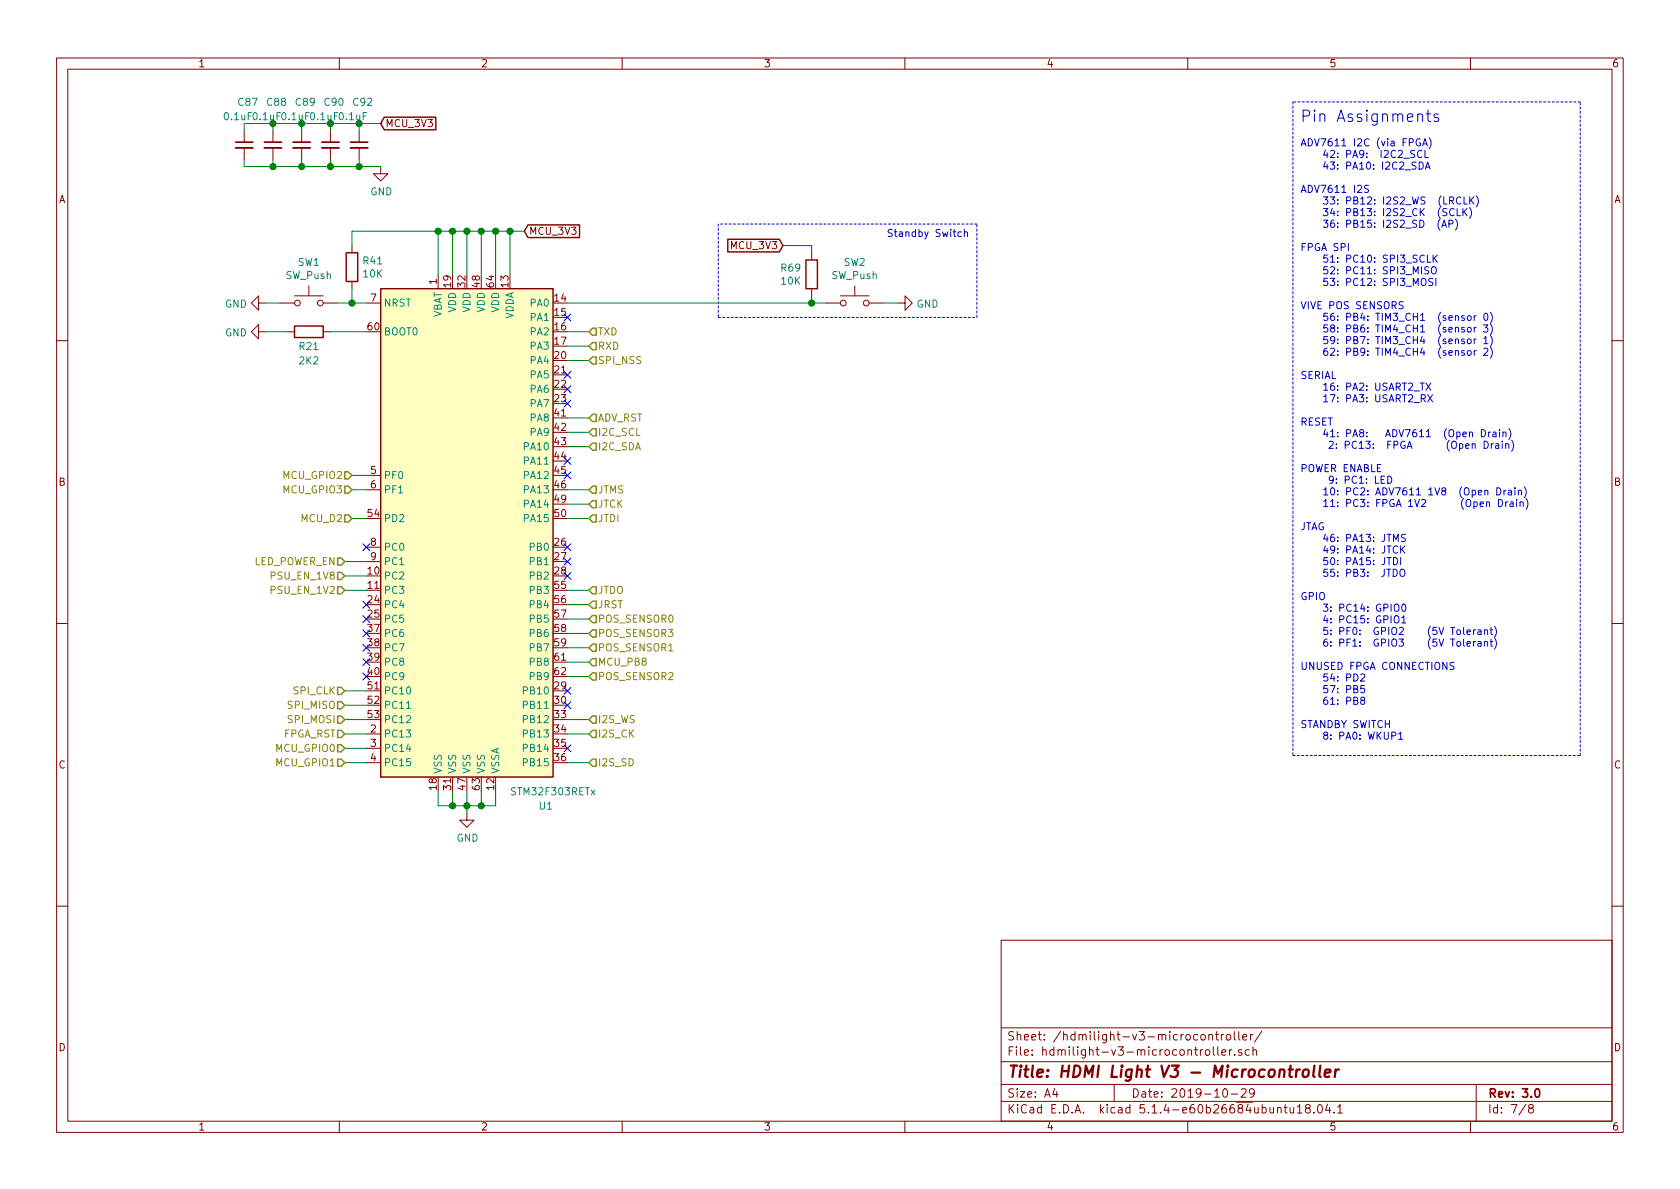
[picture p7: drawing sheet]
EESchema Schematic File Version 4
LIBS:hdmilight-v3-cache
EELAYER 30 0
EELAYER END
$Descr A4 11693 8268
encoding utf-8
Sheet 7 8
Title "HDMI Light V3 - Microcontroller"
Date "2019-10-29"
Rev "3.0"
Comp ""
Comment1 ""
Comment2 ""
Comment3 ""
Comment4 ""
$EndDescr
$Comp
L Device:R R21
U 1 1
P 2150 2300
F 0 "R21" V 2250 2300 50  0000 C CNN
F 1 "2K2" V 2350 2300 50  0000 C CNN
F 2 "Resistor_SMD:R_0603_1608Metric" V 2080 2300 50  0001 C CNN
F 3 "~" H 2150 2300 50  0001 C CNN
	1    2150 2300
	0    1    1    0   
$EndComp
$Comp
L power:GND #PWR0111
U 1 1
P 1850 2300
F 0 "#PWR0111" H 1850 2050 50  0001 C CNN
F 1 "GND" V 1855 2172 50  0000 R CNN
F 2 "" H 1850 2300 50  0001 C CNN
F 3 "" H 1850 2300 50  0001 C CNN
	1    1850 2300
	0    1    1    0   
$EndComp
Wire Wire Line
	2300 2300 2550 2300
Wire Wire Line
	1850 2300 2000 2300
Text HLabel 4100 3400 2    50   Input ~ 0
JTMS
Text HLabel 4100 3500 2    50   Input ~ 0
JTCK
Text HLabel 4100 3600 2    50   Input ~ 0
JTDI
Text HLabel 4100 4100 2    50   Input ~ 0
JTDO
Wire Wire Line
	4100 4100 3950 4100
Wire Wire Line
	3950 3400 4100 3400
Wire Wire Line
	3950 3500 4100 3500
Wire Wire Line
	3950 3600 4100 3600
Text GLabel 3650 1600 2    50   Input ~ 0
MCU_3V3
Wire Wire Line
	3350 1900 3350 1600
Wire Wire Line
	3350 1600 3450 1600
Wire Wire Line
	3450 1900 3450 1600
Connection ~ 3450 1600
Wire Wire Line
	3450 1600 3550 1600
Wire Wire Line
	3550 1900 3550 1600
Connection ~ 3550 1600
Wire Wire Line
	3550 1600 3650 1600
$Comp
L power:GND #PWR0116
U 1 1
P 3250 5650
F 0 "#PWR0116" H 3250 5400 50  0001 C CNN
F 1 "GND" H 3255 5477 50  0000 C CNN
F 2 "" H 3250 5650 50  0001 C CNN
F 3 "" H 3250 5650 50  0001 C CNN
	1    3250 5650
	1    0    0    -1  
$EndComp
Text HLabel 2400 4800 0    50   Input ~ 0
SPI_CLK
Text HLabel 2400 4900 0    50   Input ~ 0
SPI_MISO
Text HLabel 2400 5000 0    50   Input ~ 0
SPI_MOSI
Wire Wire Line
	2550 4800 2400 4800
Wire Wire Line
	2550 4900 2400 4900
Wire Wire Line
	2550 5000 2400 5000
Text HLabel 4100 3000 2    50   Input ~ 0
I2C_SCL
Text HLabel 4100 3100 2    50   Input ~ 0
I2C_SDA
Wire Wire Line
	4100 3000 3950 3000
Wire Wire Line
	4100 3100 3950 3100
Text HLabel 4100 2300 2    50   Input ~ 0
TXD
Text HLabel 4100 2400 2    50   Input ~ 0
RXD
Wire Wire Line
	3950 2300 4100 2300
Wire Wire Line
	3950 2400 4100 2400
Text HLabel 4100 4500 2    50   Input ~ 0
POS_SENSOR1
Text HLabel 4100 4700 2    50   Input ~ 0
POS_SENSOR2
Text HLabel 4100 4400 2    50   Input ~ 0
POS_SENSOR3
Wire Wire Line
	3950 4200 4100 4200
Wire Wire Line
	3950 4500 4100 4500
Wire Wire Line
	4100 4400 3950 4400
Wire Wire Line
	4100 4700 3950 4700
$Comp
L Device:R R41
U 1 1
P 2450 1850
F 0 "R41" H 2520 1896 50  0000 L CNN
F 1 "10K" H 2520 1805 50  0000 L CNN
F 2 "Resistor_SMD:R_0603_1608Metric" V 2380 1850 50  0001 C CNN
F 3 "~" H 2450 1850 50  0001 C CNN
	1    2450 1850
	1    0    0    -1  
$EndComp
Wire Wire Line
	2450 2000 2450 2100
Wire Wire Line
	2450 2100 2550 2100
Wire Wire Line
	2450 1700 2450 1600
Wire Wire Line
	2450 1600 3050 1600
Connection ~ 3350 1600
$Comp
L MCU_ST_STM32F3:STM32F303RETx U1
U 1 1
P 3250 3700
F 0 "U1" H 3800 1800 50  0000 C CNN
F 1 "STM32F303RETx" H 3850 1900 50  0000 C CNN
F 2 "Package_QFP:LQFP-64_10x10mm_P0.5mm" H 2650 2000 50  0001 R CNN
F 3 "http://www.st.com/st-web-ui/static/active/en/resource/technical/document/datasheet/DM00118585.pdf" H 3250 3700 50  0001 C CNN
	1    3250 3700
	1    0    0    -1  
$EndComp
Wire Wire Line
	3050 5500 3050 5600
Wire Wire Line
	3050 5600 3150 5600
Wire Wire Line
	3450 5600 3450 5500
Wire Wire Line
	3250 5650 3250 5600
Connection ~ 3250 5600
Wire Wire Line
	3250 5600 3350 5600
Wire Wire Line
	3250 5600 3250 5500
Wire Wire Line
	3150 5500 3150 5600
Connection ~ 3150 5600
Wire Wire Line
	3150 5600 3250 5600
Wire Wire Line
	3350 5500 3350 5600
Connection ~ 3350 5600
Wire Wire Line
	3350 5600 3450 5600
Wire Wire Line
	3150 1900 3150 1600
Connection ~ 3150 1600
Wire Wire Line
	3150 1600 3250 1600
Wire Wire Line
	3250 1900 3250 1600
Connection ~ 3250 1600
Wire Wire Line
	3250 1600 3350 1600
Text HLabel 2400 3900 0    50   Input ~ 0
LED_POWER_EN
Wire Wire Line
	3050 1900 3050 1600
Connection ~ 3050 1600
Wire Wire Line
	3050 1600 3150 1600
$Comp
L Device:C_Small C87
U 1 1
P 1700 1000
F 0 "C87" H 1650 1300 50  0000 L CNN
F 1 "0.1uF" H 1550 1200 50  0000 L CNN
F 2 "Capacitor_SMD:C_0402_1005Metric" H 1700 1000 50  0001 C CNN
F 3 "~" H 1700 1000 50  0001 C CNN
	1    1700 1000
	1    0    0    -1  
$EndComp
$Comp
L Device:C_Small C88
U 1 1
P 1900 1000
F 0 "C88" H 1850 1300 50  0000 L CNN
F 1 "0.1uF" H 1750 1200 50  0000 L CNN
F 2 "Capacitor_SMD:C_0402_1005Metric" H 1900 1000 50  0001 C CNN
F 3 "~" H 1900 1000 50  0001 C CNN
	1    1900 1000
	1    0    0    -1  
$EndComp
$Comp
L Device:C_Small C89
U 1 1
P 2100 1000
F 0 "C89" H 2050 1300 50  0000 L CNN
F 1 "0.1uF" H 1950 1200 50  0000 L CNN
F 2 "Capacitor_SMD:C_0402_1005Metric" H 2100 1000 50  0001 C CNN
F 3 "~" H 2100 1000 50  0001 C CNN
	1    2100 1000
	1    0    0    -1  
$EndComp
$Comp
L Device:C_Small C90
U 1 1
P 2300 1000
F 0 "C90" H 2250 1300 50  0000 L CNN
F 1 "0.1uF" H 2150 1200 50  0000 L CNN
F 2 "Capacitor_SMD:C_0402_1005Metric" H 2300 1000 50  0001 C CNN
F 3 "~" H 2300 1000 50  0001 C CNN
	1    2300 1000
	1    0    0    -1  
$EndComp
$Comp
L Device:C_Small C92
U 1 1
P 2500 1000
F 0 "C92" H 2450 1300 50  0000 L CNN
F 1 "0.1uF" H 2350 1200 50  0000 L CNN
F 2 "Capacitor_SMD:C_0402_1005Metric" H 2500 1000 50  0001 C CNN
F 3 "~" H 2500 1000 50  0001 C CNN
	1    2500 1000
	1    0    0    -1  
$EndComp
Text GLabel 2650 850  2    50   Input ~ 0
MCU_3V3
$Comp
L power:GND #PWR0179
U 1 1
P 2650 1150
F 0 "#PWR0179" H 2650 900 50  0001 C CNN
F 1 "GND" H 2655 977 50  0000 C CNN
F 2 "" H 2650 1150 50  0001 C CNN
F 3 "" H 2650 1150 50  0001 C CNN
	1    2650 1150
	1    0    0    -1  
$EndComp
Wire Wire Line
	2650 1150 2500 1150
Wire Wire Line
	1700 1150 1700 1100
Wire Wire Line
	1900 1100 1900 1150
Connection ~ 1900 1150
Wire Wire Line
	1900 1150 1700 1150
Wire Wire Line
	2100 1100 2100 1150
Connection ~ 2100 1150
Wire Wire Line
	2100 1150 1900 1150
Wire Wire Line
	2300 1100 2300 1150
Connection ~ 2300 1150
Wire Wire Line
	2300 1150 2100 1150
Wire Wire Line
	2500 1100 2500 1150
Connection ~ 2500 1150
Wire Wire Line
	2650 850  2500 850 
Wire Wire Line
	1700 850  1700 900 
Wire Wire Line
	1900 900  1900 850 
Connection ~ 1900 850 
Wire Wire Line
	1900 850  1700 850 
Wire Wire Line
	2100 900  2100 850 
Connection ~ 2100 850 
Wire Wire Line
	2100 850  1900 850 
Wire Wire Line
	2300 900  2300 850 
Connection ~ 2300 850 
Wire Wire Line
	2300 850  2100 850 
Wire Wire Line
	2500 900  2500 850 
Connection ~ 2500 850 
Wire Wire Line
	2300 850  2500 850 
Wire Wire Line
	2300 1150 2500 1150
Text HLabel 2450 3600 0    50   Input ~ 0
MCU_D2
Wire Wire Line
	2450 3600 2550 3600
Text HLabel 4100 4600 2    50   Input ~ 0
MCU_PB8
Wire Wire Line
	3950 4300 4100 4300
Wire Wire Line
	3950 4600 4100 4600
$Comp
L power:GND #PWR0180
U 1 1
P 1850 2100
F 0 "#PWR0180" H 1850 1850 50  0001 C CNN
F 1 "GND" V 1855 1972 50  0000 R CNN
F 2 "" H 1850 2100 50  0001 C CNN
F 3 "" H 1850 2100 50  0001 C CNN
	1    1850 2100
	0    1    1    0   
$EndComp
Wire Wire Line
	2350 2100 2450 2100
Connection ~ 2450 2100
Wire Wire Line
	1850 2100 1950 2100
Text HLabel 4100 2900 2    50   Input ~ 0
ADV_RST
Wire Wire Line
	3950 2900 4100 2900
Text HLabel 2400 4100 0    50   Input ~ 0
PSU_EN_1V2
Text HLabel 2400 4000 0    50   Input ~ 0
PSU_EN_1V8
Text HLabel 2400 5100 0    50   Input ~ 0
FPGA_RST
Wire Wire Line
	2400 5100 2550 5100
Wire Wire Line
	2550 5200 2400 5200
Wire Wire Line
	2550 5300 2400 5300
Wire Wire Line
	2550 3300 2450 3300
Wire Wire Line
	2550 3400 2450 3400
Text HLabel 2400 5200 0    50   Input ~ 0
MCU_GPIO0
Text HLabel 2400 5300 0    50   Input ~ 0
MCU_GPIO1
Text HLabel 2450 3300 0    50   Input ~ 0
MCU_GPIO2
Text HLabel 2450 3400 0    50   Input ~ 0
MCU_GPIO3
Wire Wire Line
	2400 3900 2550 3900
Wire Wire Line
	2400 4000 2550 4000
Wire Wire Line
	2400 4100 2550 4100
$Comp
L Switch:SW_Push SW1
U 1 1
P 2150 2100
F 0 "SW1" H 2150 2385 50  0000 C CNN
F 1 "SW_Push" H 2150 2294 50  0000 C CNN
F 2 "Button_Switch_SMD:SW_SPST_EVQP0" H 2150 2300 50  0001 C CNN
F 3 "~" H 2150 2300 50  0001 C CNN
	1    2150 2100
	1    0    0    -1  
$EndComp
NoConn ~ 3950 3800
NoConn ~ 3950 3900
NoConn ~ 3950 4000
NoConn ~ 3950 4800
NoConn ~ 3950 4900
NoConn ~ 3950 5200
NoConn ~ 3950 3300
NoConn ~ 3950 3200
NoConn ~ 3950 2800
NoConn ~ 3950 2700
NoConn ~ 3950 2600
NoConn ~ 3950 2200
NoConn ~ 2550 4200
NoConn ~ 2550 4300
NoConn ~ 2550 4400
NoConn ~ 2550 4500
NoConn ~ 2550 4600
NoConn ~ 2550 4700
Text Notes 9050 5150 0    50   ~ 0
ADV7611 I2C (via FPGA)\n    42: PA9:  I2C2_SCL\n    43: PA10: I2C2_SDA\n\nADV7611 I2S\n    33: PB12: I2S2_WS  (LRCLK)\n    34: PB13: I2S2_CK  (SCLK)\n    36: PB15: I2S2_SD  (AP)\n\nFPGA SPI\n    51: PC10: SPI3_SCLK\n    52: PC11: SPI3_MISO\n    53: PC12: SPI3_MOSI\n\nVIVE POS SENSORS\n    56: PB4: TIM3_CH1  (sensor 0)\n    58: PB6: TIM4_CH1  (sensor 3)\n    59: PB7: TIM3_CH4  (sensor 1)\n    62: PB9: TIM4_CH4  (sensor 2)\n\nSERIAL\n    16: PA2: USART2_TX\n    17: PA3: USART2_RX\n\nRESET\n    41: PA8:   ADV7611  (Open Drain)\n     2: PC13:  FPGA      (Open Drain)\n\nPOWER ENABLE\n     9: PC1: LED\n    10: PC2: ADV7611 1V8  (Open Drain)\n    11: PC3: FPGA 1V2      (Open Drain)\n  \nJTAG\n    46: PA13: JTMS\n    49: PA14: JTCK\n    50: PA15: JTDI\n    55: PB3:  JTDO\n\nGPIO\n    3: PC14: GPIO0\n    4: PC15: GPIO1\n    5: PF0:  GPIO2    (5V Tolerant)\n    6: PF1:  GPIO3    (5V Tolerant)\n\nUNUSED FPGA CONNECTIONS\n    54: PD2\n    57: PB5\n    61: PB8\n\nSTANDBY SWITCH\n    8: PA0: WKUP1
Wire Wire Line
	3950 5000 4100 5000
Wire Wire Line
	3950 5100 4100 5100
Wire Wire Line
	3950 5300 4100 5300
Text HLabel 4100 5000 2    50   Input ~ 0
I2S_WS
Text HLabel 4100 5100 2    50   Input ~ 0
I2S_CK
Text HLabel 4100 5300 2    50   Input ~ 0
I2S_SD
Wire Notes Line
	9000 5250 11000 5250
Wire Notes Line
	11000 5250 11000 700 
Wire Notes Line
	11000 700  9000 700 
Wire Notes Line
	9000 700  9000 5250
Text Notes 9050 850  0    79   ~ 0
Pin Assignments
Wire Wire Line
	5650 2050 5650 2100
Wire Wire Line
	5650 1750 5650 1700
Wire Wire Line
	5650 1700 5450 1700
Wire Wire Line
	6250 2100 6150 2100
Text Notes 6750 1650 2    50   ~ 0
Standby Switch
Wire Notes Line
	6800 2200 6800 1550
Wire Notes Line
	5000 2200 6800 2200
Wire Notes Line
	5000 1550 5000 2200
Wire Notes Line
	6800 1550 5000 1550
$Comp
L power:GND #PWR0125
U 1 1
P 6250 2100
F 0 "#PWR0125" H 6250 1850 50  0001 C CNN
F 1 "GND" V 6255 1972 50  0000 R CNN
F 2 "" H 6250 2100 50  0001 C CNN
F 3 "" H 6250 2100 50  0001 C CNN
	1    6250 2100
	0    -1   1    0   
$EndComp
Wire Wire Line
	5650 2100 5750 2100
Connection ~ 5650 2100
$Comp
L Device:R R69
U 1 1
P 5650 1900
F 0 "R69" H 5720 1946 50  0000 L CNN
F 1 "10K" H 5720 1855 50  0000 L CNN
F 2 "Resistor_SMD:R_0603_1608Metric" V 5580 1900 50  0001 C CNN
F 3 "~" H 5650 1900 50  0001 C CNN
	1    5650 1900
	-1   0    0    -1  
$EndComp
Text GLabel 5450 1700 0    50   Input ~ 0
MCU_3V3
Wire Wire Line
	3950 2100 5650 2100
$Comp
L Switch:SW_Push SW2
U 1 1
P 5950 2100
F 0 "SW2" H 5950 2385 50  0000 C CNN
F 1 "SW_Push" H 5950 2294 50  0000 C CNN
F 2 "Button_Switch_THT:SW_Tactile_SPST_Angled_PTS645Vx31-2LFS" H 5950 2300 50  0001 C CNN
F 3 "~" H 5950 2300 50  0001 C CNN
	1    5950 2100
	-1   0    0    -1  
$EndComp
NoConn ~ 2550 3800
Wire Wire Line
	3950 2500 4100 2500
Text HLabel 4100 2500 2    50   Input ~ 0
SPI_NSS
Text HLabel 4100 4300 2    50   Input ~ 0
POS_SENSOR0
Text HLabel 4100 4200 2    50   Input ~ 0
JRST
$EndSCHEMATC
